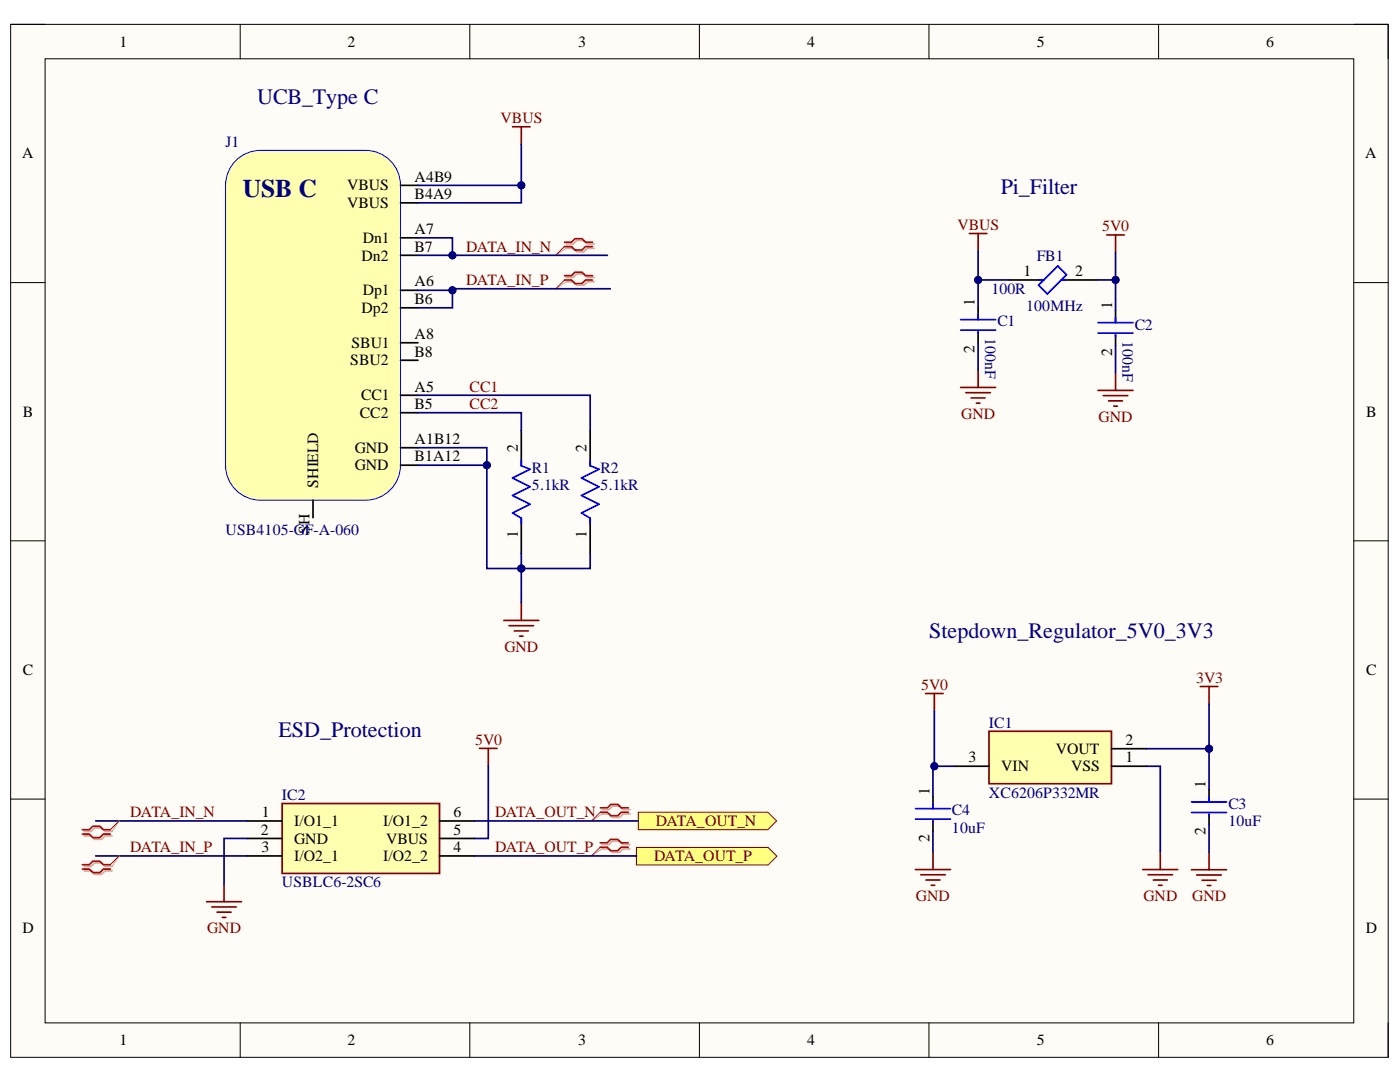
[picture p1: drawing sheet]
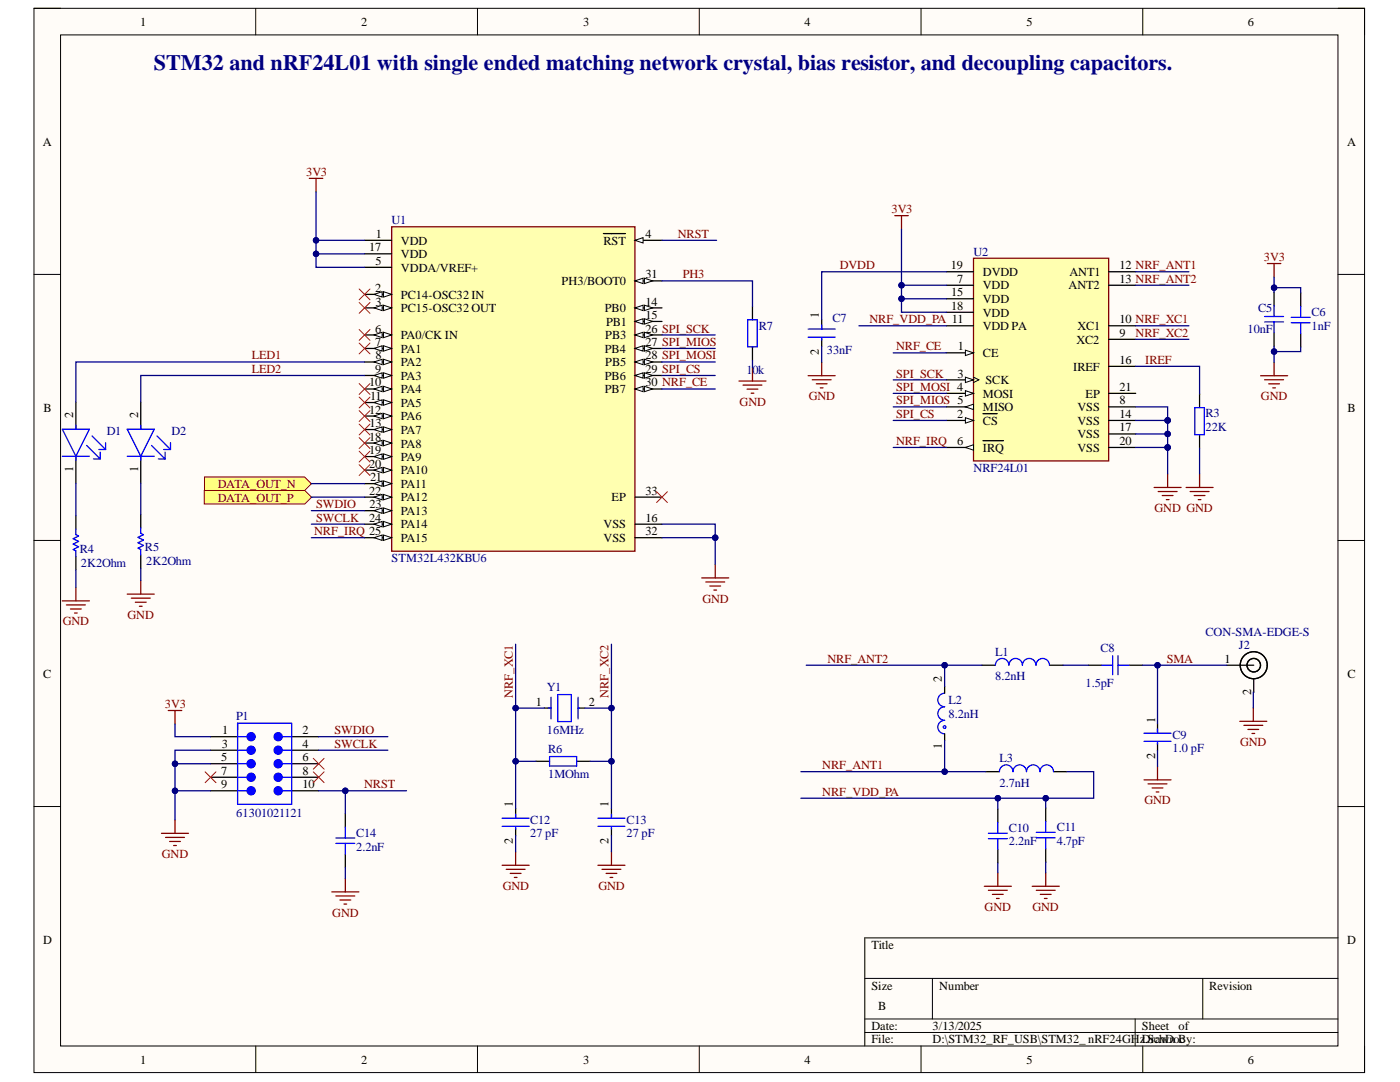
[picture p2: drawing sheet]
# Altium project STM32_RF_USB.PrjPcb
2 sheets, 35 parts. Net scope: flat (ports and power ports of the same name join across sheets).
Board file: STM32_RF_USB.PcbDoc
Sheets:
  USB_Power_3V3_Regulator.SchDoc
  STM32_ nRF24GHz.SchDoc

## Sheet USB_Power_3V3_Regulator.SchDoc
size 199 x 149 mm; SheetNumber: 1; SheetTotal: 2

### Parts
C1  Capacitance: 100nF  [FP-CL46-IPC_C]  (hidden comment: CL05A104KP5NNNC)
C2  Capacitance: 100nF  [FP-CL46-IPC_C]  (hidden comment: CL05A104KP5NNNC)
C3  Capacitance: 10uF  [FP-1206-L_3_2_0_2-W_1_6_0-IPC_A]  (hidden comment: 1206ZD106KAT2A)
C4  Capacitance: 10uF  [FP-1206-L_3_2_0_2-W_1_6_0-IPC_A]  (hidden comment: 1206ZD106KAT2A)
FB1  Impedance: 100R  Test Frequency: 100MHz  [FP-BLM18-0_15-t0_5-MFG]  (hidden comment: BLM18EG101TN1D)
IC1  XC6206P332MR  [SOT95P280X130-3N]
IC2  USBLC6-2SC6  [SOT95P280X145-6N]
J1  USB4105-GF-A-060  [USB4105-GF-A-060]
R1  Resistance: 5.1kR  [FP-CRCW0402-e3-IPC_A]  (hidden comment: CRCW04025K10FKED)
R2  Resistance: 5.1kR  [FP-CRCW0402-e3-IPC_A]  (hidden comment: CRCW04025K10FKED)

### Ports
DATA_OUT_N (out, see STM32_ nRF24GHz[1B]), DATA_OUT_P (out, see STM32_ nRF24GHz[1B])

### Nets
3V3: C3.1 IC1.2(VOUT)
5V0: C2.1 C4.1 FB1.2 IC1.3(VIN) IC2.5(VBUS)
GND: C1.2 C2.2 C3.2 C4.2 IC1.1(VSS) IC2.2(GND) J1.A1B12(GND) J1.B1A12(GND) R1.1 R2.1
VBUS: C1.1 FB1.1 J1.A4B9(VBUS) J1.B4A9(VBUS)
CC1: J1.A5(CC1) R2.2
CC2: J1.B5(CC2) R1.2
DATA_IN_N: IC2.1(I/O1_1) J1.A7(Dn1) J1.B7(Dn2)
DATA_IN_P: IC2.3(I/O2_1) J1.A6(Dp1) J1.B6(Dp2)
DATA_OUT_N: IC2.6(I/O1_2) ; port DATA_OUT_N
DATA_OUT_P: IC2.4(I/O2_2) ; port DATA_OUT_P

Not connected (* = marked no-connect by the designer): J1 A8(SBU1) B8(SBU2) SH(SHIELD)

### Layout directives
differential pair: DATA_IN_N, DATA_IN_P, DATA_OUT_N, DATA_OUT_P

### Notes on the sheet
- UCB_Type C
- Pi_Filter
- Stepdown_Regulator_5V0_3V3
- ESD_Protection

## Sheet STM32_ nRF24GHz.SchDoc
size 250 x 199 mm; SheetNumber: 2; SheetTotal: 2

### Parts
C5  Parameter 1: 10nF  [CAP_0402]  (hidden comment: C0402)
C6  Parameter 1: 1nF  [CAP_0402]  (hidden comment: C0402)
C7  value 33nF  [FP-C0402-BB-MFG]  (hidden comment: C0402C333K4RACTU)
C8  Parameter 1: 1.5pF  [CAP_0402]  (hidden comment: C0402)
C9  Capacitance: 1.0 pF  [FP-C0402-BB-MFG]  (hidden comment: C0402C109C5GACTU)
C10  Parameter 1: 2.2nF  [CAP_0402]  (hidden comment: C0402)
C11  Parameter 1: 4.7pF  [CAP_0402]  (hidden comment: C0402)
C12  value 27 pF  [FP-C0402-BB-MFG]  (hidden comment: C0402C270J5GACTU)
C13  value 27 pF  [FP-C0402-BB-MFG]  (hidden comment: C0402C270J5GACTU)
C14  Parameter 1: 2.2nF  [CAP_0402]  (hidden comment: C0402)
D1  LTST-C190GKT  [FP-LTST-C190GKT-MFG]  (value not drawn)
D2  LTST-C190GKT  [FP-LTST-C190GKT-MFG]  (value not drawn)
J2  CON-SMA-EDGE-S  [CON-SMA-EDGE-S]
L1  Inductance: 8.2nH  [WE-TCI_0402]  (hidden comment: 744901082)
L2  Inductance: 8.2nH  [FP-LQG15HH_02-MFG]  (hidden comment: LQG15HN8N2J02D)
L3  Inductance: 2.7nH  [WE-TCI_0402]  (hidden comment: 744901027)
P1  61301021121  [61301021121]
R3  22K  [RES_0402]
R4  Parameter 1: 2K2Ohm  [RESC1005X40X25LL05T05]  (hidden comment: CRCW040242K2FKED)
R5  Parameter 1: 2K2Ohm  [RESC1005X40X25LL05T05]  (hidden comment: CRCW040242K2FKED)
R6  1MOhm  [RES_0402]
R7  10k  [RES_0402]
U1  STM32L432KBU6  [FP-UFQFPN32-A0B8-MFG]
U2  NRF24L01  [FP-NRF24L01-IPC_C]
Y1  Frequency: 16MHz  [FP-ABM3-MFG]  (hidden comment: ABM3-16.000MHZ-D2Y-T)

### Ports
DATA_OUT_N (in, see USB_Power_3V3_Regulator[3D]), DATA_OUT_P (in, see USB_Power_3V3_Regulator[3D])

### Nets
3V3: C5.2 C6.2 P1.1 U1.1(VDD) U1.5(VDDA/VREF+) U1.17(VDD) U2.7(VDD) U2.15(VDD) U2.18(VDD)
GND: C5.1 C6.1 C7.2 C9.2 C10.1 C11.1 C12.2 C13.2 C14.1 J2.2 P1.3 P1.5 P1.9 R3.1 R4.1 R5.1 R7.2 U1.16(VSS) U1.32(VSS) U2.8(VSS) U2.14(VSS) U2.17(VSS) U2.20(VSS)
DATA_OUT_N: U1.21(PA11) ; port DATA_OUT_N
DATA_OUT_P: U1.22(PA12) ; port DATA_OUT_P
DVDD: C7.1 U2.19(DVDD)
IREF: R3.2 U2.16(IREF)
LED1: D1.2(A) U1.8(PA2)
LED2: D2.2(A) U1.9(PA3)
NRF_ANT1: L2.1 L3.1 U2.12(ANT1)
NRF_ANT2: L1.1 L2.2 U2.13(ANT2)
NRF_CE: U1.30(PB7) U2.1(CE)
NRF_IRQ: U1.25(PA15) U2.6(~{IRQ})
NRF_VDD_PA: C10.2 C11.2 L3.2 U2.11(VDD_PA)
NRF_XC1: C12.1 R6.2 U2.10(XC1) Y1.1
NRF_XC2: C13.1 R6.1 U2.9(XC2) Y1.2
NRST: C14.2 P1.10 U1.4(~{RST})
PH3: R7.1 U1.31(PH3/BOOT0)
SMA: C8.2 C9.1 J2.1
SPI_CS: U1.29(PB6) U2.2(~{CS})
SPI_MIOS: U1.27(PB4) U2.5(MISO)
SPI_MOSI: U1.28(PB5) U2.4(MOSI)
SPI_SCK: U1.26(PB3) U2.3(SCK)
SWCLK: P1.4 U1.24(PA14)
SWDIO: P1.2 U1.23(PA13)
NetC8_1: C8.1 L1.2
NetD1_1: D1.1(C) R4.2
NetD2_1: D2.1(C) R5.2

Not connected (* = marked no-connect by the designer): P1 6* 7* 8*; U1 2(PC14-OSC32_IN)* 3(PC15-OSC32_OUT)* 6(PA0/CK_IN)* 7(PA1)* 10(PA4)* 11(PA5)* 12(PA6)* 13(PA7)* 14(PB0) 15(PB1) 18(PA8)* 19(PA9)* 20(PA10)* 33(EP)*; U2 21(EP)

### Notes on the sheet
- STM32 and nRF24L01 with single ended matching network crystal, bias resistor, and decoupling capacitors.

## Nets that join several sheets
3V3: USB_Power_3V3_Regulator (C3.1 IC1.2), STM32_ nRF24GHz (9 pins)
GND: USB_Power_3V3_Regulator (10 pins), STM32_ nRF24GHz (23 pins)
DATA_OUT_N: USB_Power_3V3_Regulator (IC2.6), STM32_ nRF24GHz (U1.21)
DATA_OUT_P: USB_Power_3V3_Regulator (IC2.4), STM32_ nRF24GHz (U1.22)
